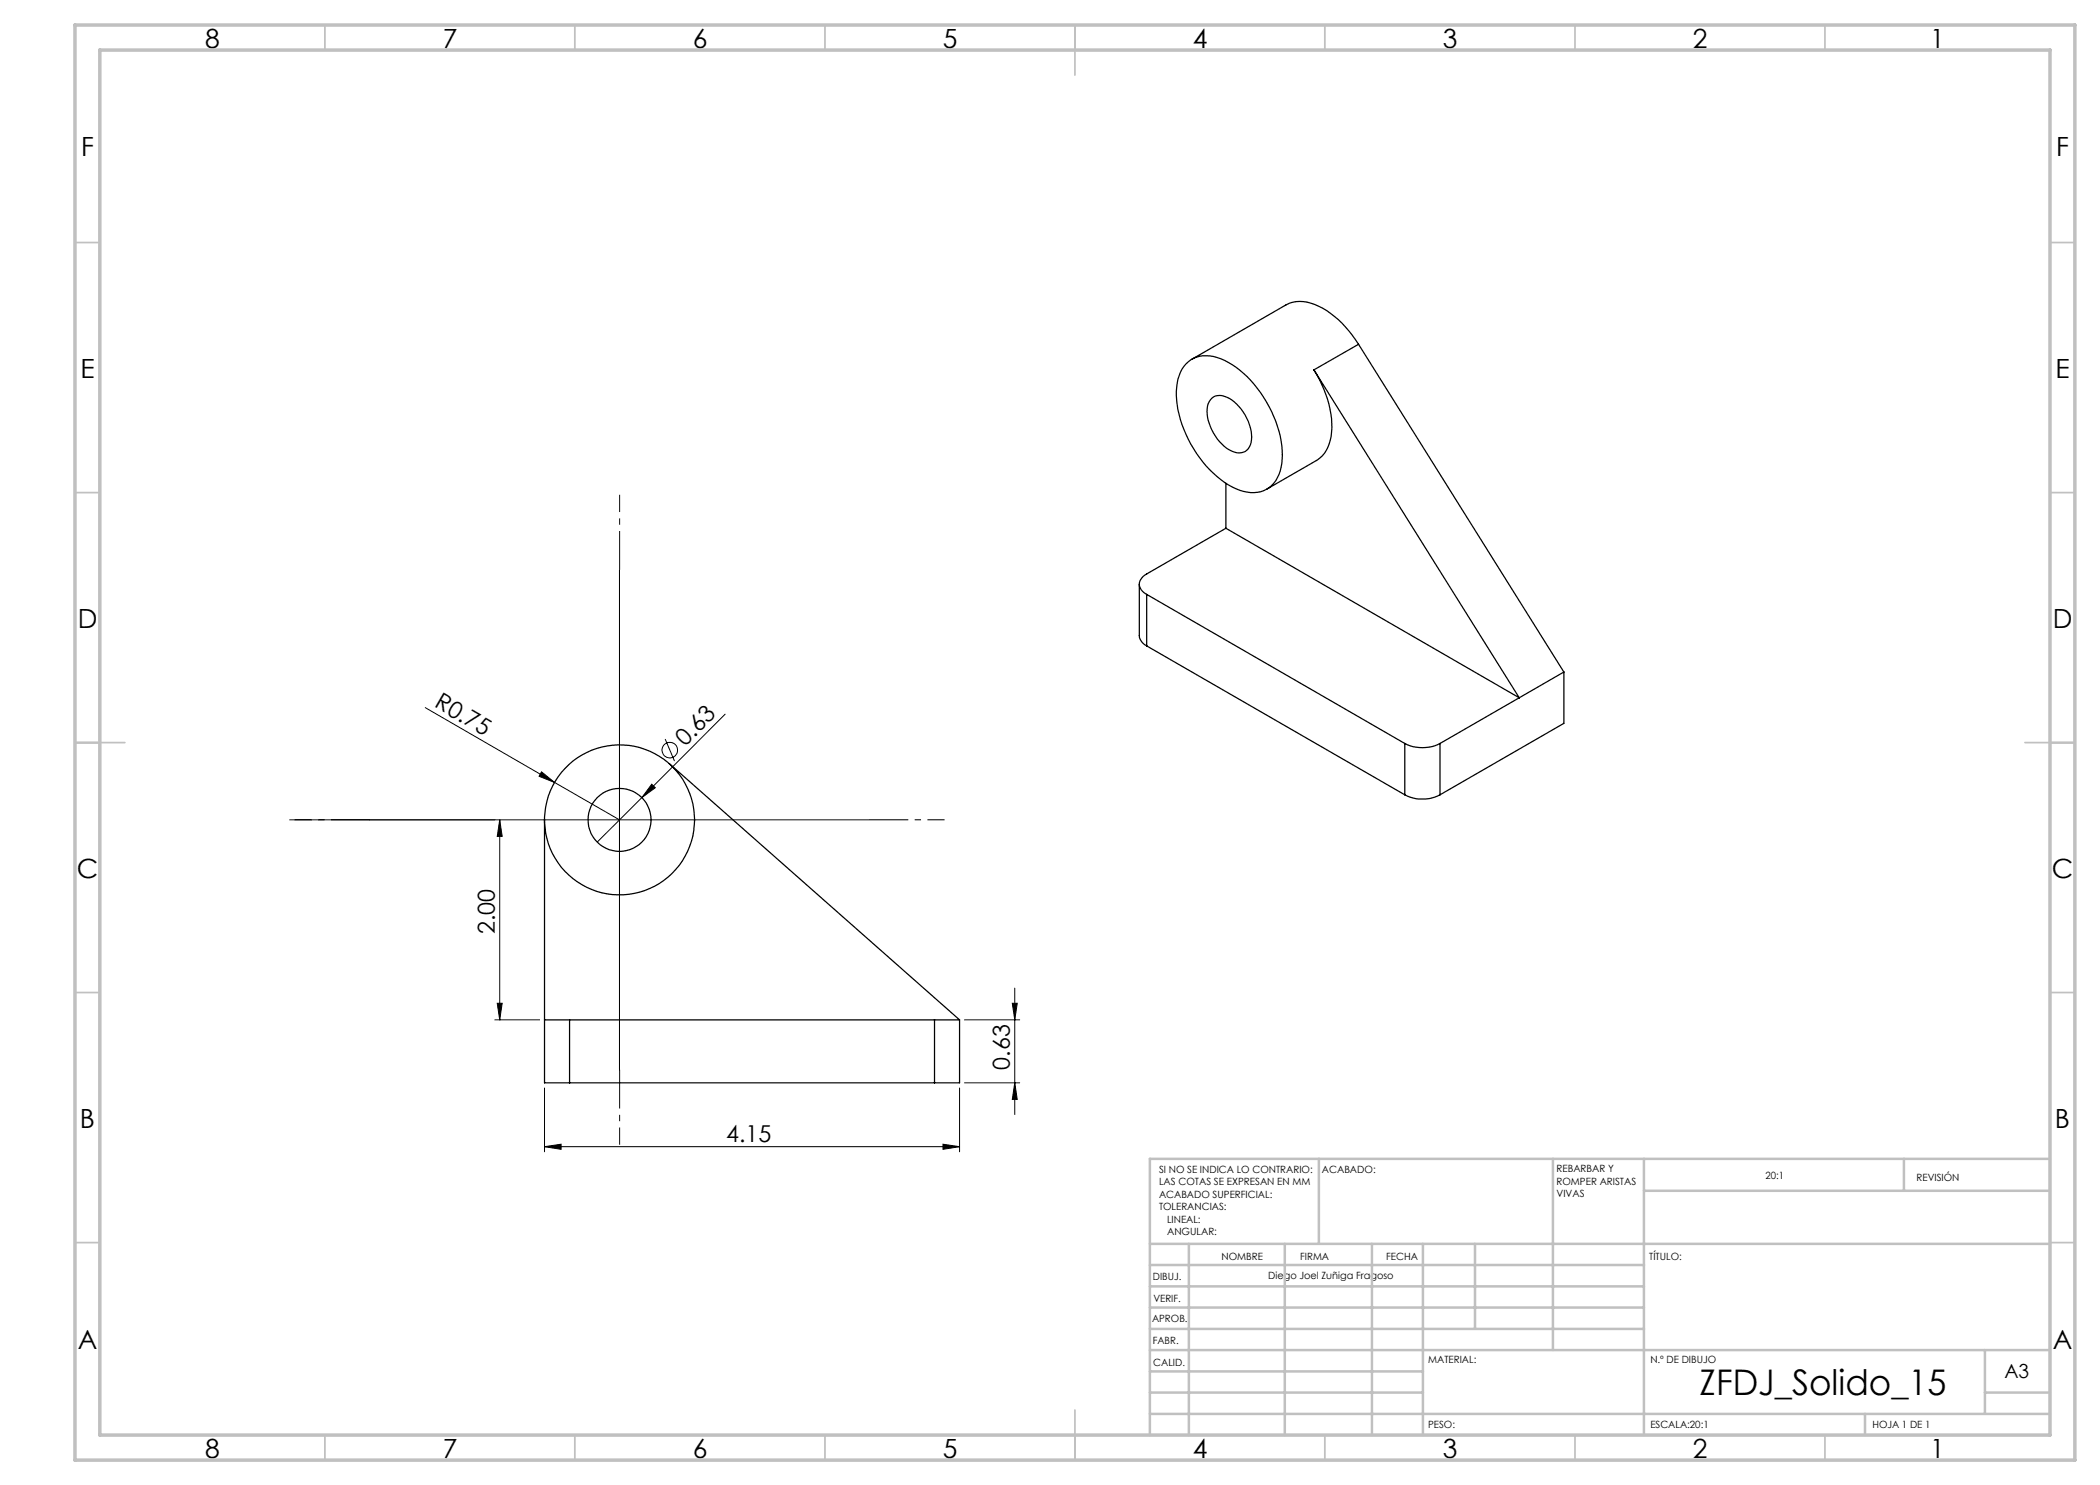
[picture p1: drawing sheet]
<svg xmlns="http://www.w3.org/2000/svg" width="420mm" height="297mm" viewBox="0 0 420 297" stroke-linecap="round" stroke-linejoin="round" font-family="sans-serif">
<g fill="none" stroke="#000" stroke-width=".25">
<path d="M237.2 72.8a6 6 0 0 1 7-1 21.3 21.3 0 0 1 10.5 11.5 16.2 16.2 0 0 1 1.1 11.6 5.6 5.6 0 0 1-7.1 3.4 18.6 18.6 0 0 1-10-8.6 20.3 20.3 0 0 1-3.3-13.1l.4-1.5a5.6 5.6 0 0 1 1.4-2.3zM242.4 79.6a2.97 2.97 0 0 1 3.5 .1 9.6 9.6 0 0 1 4.3 8.8 2.48 2.48 0 0 1-3.8 1.7 9.4 9.4 0 0 1-4.9-9l.4-.9zM262.8 74a20.4 20.4 0 0 1 3.4 13.2 6.7 6.7 0 0 1-2.9 4.9l-9.9 5.7M262.8 74l41 65.6-58.6-33.9M271.7 68.9a18.7 18.7 0 0 0-9.5-8.3 6.2 6.2 0 0 0-5 .4l-18.8 10.9M271.7 68.9l-8.9 5.1M271.7 68.9l41.1 65.5M245.2 96.7v9M227.9 116.8v10.3a2.57 2.57 0 0 0 1.4 2.1M229.3 118.9l51.7 29.8M229.3 118.9v10.3M245.2 105.7l-15.9 9.1a2.15 2.15 0 0 0-1.4 2 2.15 2.15 0 0 0 1.4 2.1"/>
<path d="M229.3 129.2l51.7 29.8M312.8 134.4l-24.8 14.3M312.8 134.4v10.3l-24.8 14.3M133.8 152.7l58.1 51.3M281 148.7a7.8 7.8 0 0 0 7 0M281 159a7.8 7.8 0 0 0 7 0M281 148.7v10.3M288 148.7v10.3M108.9 164v52.6h5M108.9 204h5M113.9 204v12.6M113.9 216.6h73"/>
<path d="M113.9 204h73M186.9 204h5M186.9 204v12.6M191.9 204v12.6h-5"/>
<circle cx="123.9" cy="164" r="6.3"/>
<circle cx="123.9" cy="164" r="15"/>
</g>
<g fill="none" stroke="#000" stroke-width=".2">
<path d="M123.9 114v100M85.1 141.5l38.8 22.5M108.3 154.4l2.6 2.1-3.1-1.2zM128.4 159.5l-8.9 8.9M130.4 156.8l.7 .7-2.7 2zM133 147.8l1.9 4.4M145 142.8l-16.6 16.7M57.9 164h116M99.9 164l.5 3.3h-1zM99.9 164v40M203 197.6v25.3M99 204h8.9"/>
<path d="M99.4 200.7h1l-.5 3.3zM108.9 217.6v12.8M191.9 217.6v12.8M192.9 216.6h11M192.9 204h11M202.5 200.7h.9l-.4 3.3zM203 216.6l.4 3.3h-.9zM108.9 229.3l3.3-.5v1.1zM108.9 229.3h83M188.6 228.8l3.3 .5-3.3 .6z"/>
<circle cx="134" cy="150" r="1.56"/>
</g>
<path d="M123.9 114v-15M73.9 164h-15M173.9 164h15M123.9 214v15" fill="none" stroke="#000" stroke-width=".2" stroke-dasharray="15.2 1.3 1.3 1.3" stroke-dashoffset="7.5" stroke-linecap="butt"/>
<g fill="none" stroke="#c0c0c0" stroke-width=".35">
<path d="M65 5v5M115 5v5M165 5v5M215 5v10M265 5v5M315 5v5M365 5v5M15 48.5h5M410 48.5h5M15 98.5h5M410 98.5h5M15 148.5h10"/>
<path d="M405 148.5h10M15 198.5h5M410 198.5h5M15 248.5h5M410 248.5h5M65 287v5M115 287v5M165 287v5M215 282v10M265 287v5M315 287v5M365 287v5"/>
</g>
<g fill="none" stroke="#c0c0c0" stroke-width=".5">
<path d="M263.8 231.8v17M310.6 231.8v38.2M328.8 231.8v55.2M328.8 238.2h81.2M380.8 231.8v6.4M410 231.8h-180v55.2M230 248.8h180M230 257.3h98.8M230 253h98.8M237.8 248.8v38.2M257 248.8v38.2M274.4 248.8v38.2"/>
<path d="M284.6 248.8v38.2M295 248.8v17M230 265.8h98.8M230 261.5h98.8M230 278.5h54.6M230 274.3h54.6M230 270h180M397 278.5h13M397 270v12.8M230 282.8h180M373 282.8v4.2"/>
</g>
<path d="M15 5h400v287h-400zM20 10h390v277h-390z" fill="none" stroke="#c0c0c0" stroke-width=".7"/>
<g fill="#000">
<path d="M108.3 154.4l2.6 2.1-3.1-1.2zM130.4 156.8l.7 .7-2.7 2z"/>
<path d="M99.9 164l.5 3.3h-1zM99.4 200.7h1l-.5 3.3z"/>
<path d="M203 216.6l.4 3.3h-.9zM202.5 200.7h.9l-.4 3.3z"/>
<path d="M108.9 229.3l3.3-.5v1.1zM188.6 228.8l3.3 .5-3.3 .6z"/>
</g>
<text font-size="7.1" x="339.9" y="279">ZFDJ_Solido_15</text>
<g font-size="5.3">
<text x="41" y="9.5">8</text>
<text x="88.5" y="9.5">7</text>
<text x="138.5" y="9.5">6</text>
<text x="188.5" y="9.5">5</text>
<text x="238.5" y="9.5">4</text>
<text x="288.5" y="9.5">3</text>
<text x="338.5" y="9.5">2</text>
<text x="386" y="9.5">1</text>
<text x="16.2" y="31.3">F</text>
<text x="411.2" y="31.3">F</text>
<text x="16.1" y="75.5">E</text>
<text x="411.1" y="75.5">E</text>
<text x="15.5" y="125.5">D</text>
<text x="410.5" y="125.5">D</text>
<text x="15.4" y="175.5">C</text>
<text x="410.4" y="175.5">C</text>
<text x="16" y="225.5">B</text>
<text x="411" y="225.5">B</text>
<text x="15.5" y="269.8">A</text>
<text x="410.5" y="269.8">A</text>
<text x="41" y="291.5">8</text>
<text x="88.5" y="291.5">7</text>
<text x="138.5" y="291.5">6</text>
<text x="188.5" y="291.5">5</text>
<text x="238.5" y="291.5">4</text>
<text x="288.5" y="291.5">3</text>
<text x="338.5" y="291.5">2</text>
<text x="386" y="291.5">1</text>
</g>
<g font-size="4.7">
<text x="86.7" y="141.3" transform="rotate(30 86.7 141.3)">R0.75</text>
<text x="137" y="149.4" transform="rotate(-45 137 149.4)">0.63</text>
<text x="98.9" y="186.9" transform="rotate(-90 98.9 186.9)">2.00</text>
<text x="202" y="213.9" transform="rotate(-90 202 213.9)">0.63</text>
<text x="145.2" y="228.3">4.15</text>
</g>
<text font-size="3.9" x="400.9" y="275.5">A3</text>
<g font-size="2">
<text x="231.8" y="234.6">SI NO SE INDICA LO CONTRARIO:</text>
<text x="231.8" y="237.1">LAS COTAS SE EXPRESAN EN MM</text>
<text x="231.8" y="239.6">ACABADO SUPERFICIAL:</text>
<text x="264.4" y="234.6">ACABADO:</text>
<text x="311.3" y="234.5">REBARBAR Y</text>
<text x="311.3" y="237">ROMPER ARISTAS</text>
<text x="311.3" y="239.5">VIVAS</text>
<text x="353.1" y="235.8">20:1</text>
<text x="383.3" y="236.2">REVISIÓN</text>
<text x="231.8" y="242.1">TOLERANCIAS:</text>
<text x="233.4" y="244.6">LINEAL:</text>
<text x="233.4" y="247.1">ANGULAR:</text>
<text x="244.3" y="252">NOMBRE</text>
<text x="260" y="251.9">FIRMA</text>
<text x="277.2" y="251.9">FECHA</text>
<text x="329.9" y="251.9">TÍTULO:</text>
<text x="230.6" y="256.1">DIBUJ.</text>
<text x="253.7" y="255.9">Diego Joel Zuñiga Fragoso</text>
<text x="230.7" y="260.3">VERIF.</text>
<text x="230.4" y="264.4">APROB.</text>
<text x="230.5" y="268.8">FABR.</text>
<text x="230.7" y="273.1">CALID.</text>
<text x="285.6" y="272.5">MATERIAL:</text>
<text x="330.1" y="272.5">N.º DE DIBUJO</text>
<text x="285.6" y="285.5">PESO:</text>
<text x="330.1" y="285.6">ESCALA:20:1</text>
<text x="374.5" y="285.6">HOJA 1 DE 1</text>
</g>
</svg>
